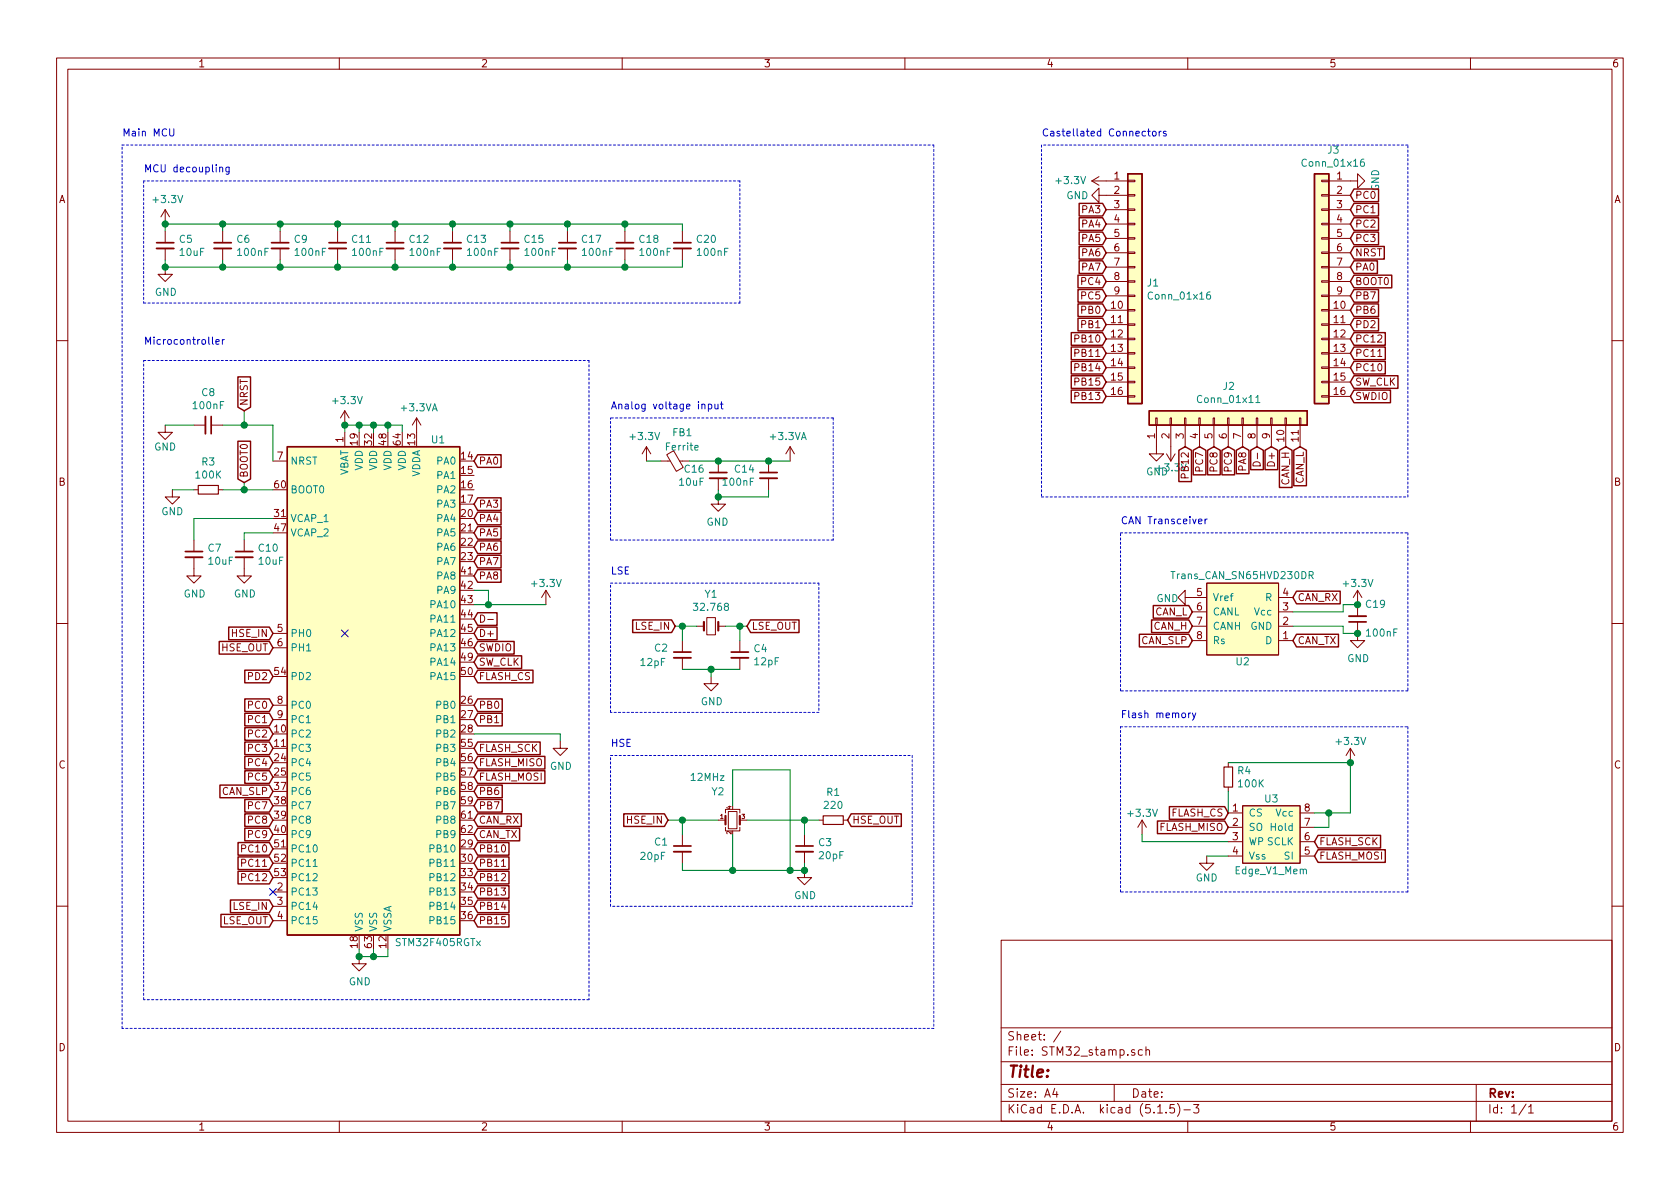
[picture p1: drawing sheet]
EESchema Schematic File Version 4
EELAYER 30 0
EELAYER END
$Descr A4 11693 8268
encoding utf-8
Sheet 1 1
Title ""
Date ""
Rev ""
Comp ""
Comment1 ""
Comment2 ""
Comment3 ""
Comment4 ""
$EndDescr
$Comp
L MCU_ST_STM32F4:STM32F405RGTx U1
U 1 1
P 2600 4800
F 0 "U1" H 3050 6550 50  0000 C CNN
F 1 "STM32F405RGTx" H 3050 3050 50  0000 C CNN
F 2 "Package_QFP:LQFP-64_10x10mm_P0.5mm" H 2000 3100 50  0001 R CNN
F 3 "http://www.st.com/st-web-ui/static/active/en/resource/technical/document/datasheet/DM00037051.pdf" H 2600 4800 50  0001 C CNN
	1    2600 4800
	1    0    0    -1  
$EndComp
$Comp
L power:GND #PWR0101
U 1 1
P 5600 6050
F 0 "#PWR0101" H 5600 5800 50  0001 C CNN
F 1 "GND" H 5605 5877 50  0000 C CNN
F 2 "" H 5600 6050 50  0001 C CNN
F 3 "" H 5600 6050 50  0001 C CNN
	1    5600 6050
	1    0    0    -1  
$EndComp
$Comp
L power:GND #PWR0102
U 1 1
P 1350 3950
F 0 "#PWR0102" H 1350 3700 50  0001 C CNN
F 1 "GND" H 1355 3777 50  0000 C CNN
F 2 "" H 1350 3950 50  0001 C CNN
F 3 "" H 1350 3950 50  0001 C CNN
	1    1350 3950
	1    0    0    -1  
$EndComp
$Comp
L power:GND #PWR0103
U 1 1
P 1700 3950
F 0 "#PWR0103" H 1700 3700 50  0001 C CNN
F 1 "GND" H 1705 3777 50  0000 C CNN
F 2 "" H 1700 3950 50  0001 C CNN
F 3 "" H 1700 3950 50  0001 C CNN
	1    1700 3950
	1    0    0    -1  
$EndComp
Text GLabel 1900 4500 0    50   Input ~ 0
HSE_OUT
Text GLabel 1900 4400 0    50   Input ~ 0
HSE_IN
Text GLabel 5900 5700 2    50   Input ~ 0
HSE_OUT
Text GLabel 4650 5700 0    50   Input ~ 0
HSE_IN
$Comp
L power:+3.3V #PWR0104
U 1 1
P 2400 2950
F 0 "#PWR0104" H 2400 2800 50  0001 C CNN
F 1 "+3.3V" H 2415 3123 50  0000 C CNN
F 2 "" H 2400 2950 50  0001 C CNN
F 3 "" H 2400 2950 50  0001 C CNN
	1    2400 2950
	1    0    0    -1  
$EndComp
Wire Wire Line
	2400 3000 2400 2950
Wire Wire Line
	2800 3000 2800 2950
Wire Wire Line
	2800 2950 2700 2950
Connection ~ 2400 2950
Wire Wire Line
	2700 3000 2700 2950
Connection ~ 2700 2950
Wire Wire Line
	2700 2950 2600 2950
Wire Wire Line
	2600 3000 2600 2950
Connection ~ 2600 2950
Wire Wire Line
	2600 2950 2500 2950
Wire Wire Line
	2500 3000 2500 2950
Connection ~ 2500 2950
Wire Wire Line
	2500 2950 2400 2950
$Comp
L power:GND #PWR0105
U 1 1
P 2500 6650
F 0 "#PWR0105" H 2500 6400 50  0001 C CNN
F 1 "GND" H 2505 6477 50  0000 C CNN
F 2 "" H 2500 6650 50  0001 C CNN
F 3 "" H 2500 6650 50  0001 C CNN
	1    2500 6650
	1    0    0    -1  
$EndComp
Wire Wire Line
	2700 6600 2700 6650
Wire Wire Line
	2700 6650 2600 6650
Wire Wire Line
	2500 6600 2500 6650
Connection ~ 2500 6650
Wire Wire Line
	2600 6600 2600 6650
Connection ~ 2600 6650
Wire Wire Line
	2600 6650 2500 6650
$Comp
L Device:C_Small C6
U 1 1
P 1550 1700
F 0 "C6" H 1642 1746 50  0000 L CNN
F 1 "100nF" H 1642 1655 50  0000 L CNN
F 2 "Capacitor_SMD:C_0603_1608Metric" H 1550 1700 50  0001 C CNN
F 3 "~" H 1550 1700 50  0001 C CNN
	1    1550 1700
	1    0    0    -1  
$EndComp
$Comp
L Device:C_Small C9
U 1 1
P 1950 1700
F 0 "C9" H 2042 1746 50  0000 L CNN
F 1 "100nF" H 2042 1655 50  0000 L CNN
F 2 "Capacitor_SMD:C_0603_1608Metric" H 1950 1700 50  0001 C CNN
F 3 "~" H 1950 1700 50  0001 C CNN
	1    1950 1700
	1    0    0    -1  
$EndComp
$Comp
L Device:C_Small C11
U 1 1
P 2350 1700
F 0 "C11" H 2442 1746 50  0000 L CNN
F 1 "100nF" H 2442 1655 50  0000 L CNN
F 2 "Capacitor_SMD:C_0603_1608Metric" H 2350 1700 50  0001 C CNN
F 3 "~" H 2350 1700 50  0001 C CNN
	1    2350 1700
	1    0    0    -1  
$EndComp
$Comp
L Device:C_Small C12
U 1 1
P 2750 1700
F 0 "C12" H 2842 1746 50  0000 L CNN
F 1 "100nF" H 2842 1655 50  0000 L CNN
F 2 "Capacitor_SMD:C_0603_1608Metric" H 2750 1700 50  0001 C CNN
F 3 "~" H 2750 1700 50  0001 C CNN
	1    2750 1700
	1    0    0    -1  
$EndComp
$Comp
L Device:C_Small C13
U 1 1
P 3150 1700
F 0 "C13" H 3242 1746 50  0000 L CNN
F 1 "100nF" H 3242 1655 50  0000 L CNN
F 2 "Capacitor_SMD:C_0603_1608Metric" H 3150 1700 50  0001 C CNN
F 3 "~" H 3150 1700 50  0001 C CNN
	1    3150 1700
	1    0    0    -1  
$EndComp
$Comp
L Device:C_Small C15
U 1 1
P 3550 1700
F 0 "C15" H 3642 1746 50  0000 L CNN
F 1 "100nF" H 3642 1655 50  0000 L CNN
F 2 "Capacitor_SMD:C_0603_1608Metric" H 3550 1700 50  0001 C CNN
F 3 "~" H 3550 1700 50  0001 C CNN
	1    3550 1700
	1    0    0    -1  
$EndComp
$Comp
L Device:C_Small C17
U 1 1
P 3950 1700
F 0 "C17" H 4042 1746 50  0000 L CNN
F 1 "100nF" H 4042 1655 50  0000 L CNN
F 2 "Capacitor_SMD:C_0603_1608Metric" H 3950 1700 50  0001 C CNN
F 3 "~" H 3950 1700 50  0001 C CNN
	1    3950 1700
	1    0    0    -1  
$EndComp
$Comp
L Device:C_Small C18
U 1 1
P 4350 1700
F 0 "C18" H 4442 1746 50  0000 L CNN
F 1 "100nF" H 4442 1655 50  0000 L CNN
F 2 "Capacitor_SMD:C_0603_1608Metric" H 4350 1700 50  0001 C CNN
F 3 "~" H 4350 1700 50  0001 C CNN
	1    4350 1700
	1    0    0    -1  
$EndComp
$Comp
L Device:C_Small C5
U 1 1
P 1150 1700
F 0 "C5" H 1242 1746 50  0000 L CNN
F 1 "10uF" H 1242 1655 50  0000 L CNN
F 2 "Capacitor_SMD:C_0805_2012Metric" H 1150 1700 50  0001 C CNN
F 3 "~" H 1150 1700 50  0001 C CNN
	1    1150 1700
	1    0    0    -1  
$EndComp
Wire Wire Line
	1150 1600 1150 1550
Wire Wire Line
	1150 1550 1550 1550
Wire Wire Line
	4350 1550 4350 1600
Wire Wire Line
	4350 1800 4350 1850
Wire Wire Line
	4350 1850 3950 1850
Wire Wire Line
	1150 1850 1150 1800
Wire Wire Line
	1550 1800 1550 1850
Connection ~ 1550 1850
Wire Wire Line
	1550 1850 1150 1850
Wire Wire Line
	1550 1600 1550 1550
Connection ~ 1550 1550
Wire Wire Line
	1550 1550 1950 1550
Wire Wire Line
	1950 1600 1950 1550
Connection ~ 1950 1550
Wire Wire Line
	1950 1550 2350 1550
Wire Wire Line
	1950 1800 1950 1850
Connection ~ 1950 1850
Wire Wire Line
	1950 1850 1550 1850
Wire Wire Line
	2350 1800 2350 1850
Connection ~ 2350 1850
Wire Wire Line
	2350 1850 1950 1850
Wire Wire Line
	2350 1600 2350 1550
Connection ~ 2350 1550
Wire Wire Line
	2350 1550 2750 1550
Wire Wire Line
	2750 1800 2750 1850
Connection ~ 2750 1850
Wire Wire Line
	2750 1850 2350 1850
Wire Wire Line
	2750 1600 2750 1550
Connection ~ 2750 1550
Wire Wire Line
	2750 1550 3150 1550
Wire Wire Line
	3150 1600 3150 1550
Connection ~ 3150 1550
Wire Wire Line
	3150 1550 3550 1550
Wire Wire Line
	3150 1800 3150 1850
Connection ~ 3150 1850
Wire Wire Line
	3150 1850 2750 1850
Wire Wire Line
	3550 1800 3550 1850
Connection ~ 3550 1850
Wire Wire Line
	3550 1850 3150 1850
Wire Wire Line
	3550 1600 3550 1550
Connection ~ 3550 1550
Wire Wire Line
	3550 1550 3950 1550
Wire Wire Line
	3950 1600 3950 1550
Connection ~ 3950 1550
Wire Wire Line
	3950 1550 4350 1550
Wire Wire Line
	3950 1800 3950 1850
Connection ~ 3950 1850
Wire Wire Line
	3950 1850 3550 1850
$Comp
L power:+3.3V #PWR0106
U 1 1
P 1150 1550
F 0 "#PWR0106" H 1150 1400 50  0001 C CNN
F 1 "+3.3V" H 1165 1723 50  0000 C CNN
F 2 "" H 1150 1550 50  0001 C CNN
F 3 "" H 1150 1550 50  0001 C CNN
	1    1150 1550
	1    0    0    -1  
$EndComp
Connection ~ 1150 1550
$Comp
L power:GND #PWR0107
U 1 1
P 1150 1850
F 0 "#PWR0107" H 1150 1600 50  0001 C CNN
F 1 "GND" H 1155 1677 50  0000 C CNN
F 2 "" H 1150 1850 50  0001 C CNN
F 3 "" H 1150 1850 50  0001 C CNN
	1    1150 1850
	1    0    0    -1  
$EndComp
Connection ~ 1150 1850
Wire Wire Line
	1900 3700 1700 3700
Wire Wire Line
	1700 3700 1700 3750
Text GLabel 1700 2850 1    50   Input ~ 0
NRST
Text GLabel 1700 3350 1    50   Input ~ 0
BOOT0
Text GLabel 3300 5200 2    50   Input ~ 0
FLASH_SCK
$Comp
L power:GND #PWR0108
U 1 1
P 3900 5150
F 0 "#PWR0108" H 3900 4900 50  0001 C CNN
F 1 "GND" H 3905 4977 50  0000 C CNN
F 2 "" H 3900 5150 50  0001 C CNN
F 3 "" H 3900 5150 50  0001 C CNN
	1    3900 5150
	1    0    0    -1  
$EndComp
Text GLabel 3300 5300 2    50   Input ~ 0
FLASH_MISO
Text GLabel 3300 5400 2    50   Input ~ 0
FLASH_MOSI
Wire Wire Line
	3300 5100 3900 5100
Wire Wire Line
	3900 5100 3900 5150
$Comp
L Device:C_Small C7
U 1 1
P 1350 3850
F 0 "C7" H 1442 3896 50  0000 L CNN
F 1 "10uF" H 1442 3805 50  0000 L CNN
F 2 "Capacitor_SMD:C_0805_2012Metric" H 1350 3850 50  0001 C CNN
F 3 "~" H 1350 3850 50  0001 C CNN
	1    1350 3850
	1    0    0    -1  
$EndComp
$Comp
L Device:C_Small C10
U 1 1
P 1700 3850
F 0 "C10" H 1792 3896 50  0000 L CNN
F 1 "10uF" H 1792 3805 50  0000 L CNN
F 2 "Capacitor_SMD:C_0805_2012Metric" H 1700 3850 50  0001 C CNN
F 3 "~" H 1700 3850 50  0001 C CNN
	1    1700 3850
	1    0    0    -1  
$EndComp
$Comp
L Device:C_Small C16
U 1 1
P 5000 3300
F 0 "C16" H 5092 3346 50  0000 L CNN
F 1 "10uF" H 5092 3255 50  0000 L CNN
F 2 "Capacitor_SMD:C_0805_2012Metric" H 5000 3300 50  0001 C CNN
F 3 "~" H 5000 3300 50  0001 C CNN
	1    5000 3300
	-1   0    0    -1  
$EndComp
$Comp
L Device:Ferrite_Bead_Small FB1
U 1 1
P 4700 3200
F 0 "FB1" V 4500 3150 50  0000 C CNN
F 1 "Ferrite" V 4600 3150 50  0000 C CNN
F 2 "Inductor_SMD:L_0805_2012Metric" V 4630 3200 50  0001 C CNN
F 3 "~" H 4700 3200 50  0001 C CNN
	1    4700 3200
	0    -1   1    0   
$EndComp
Connection ~ 5000 3200
Wire Wire Line
	5000 3200 4800 3200
Wire Wire Line
	5350 3400 5350 3450
Wire Wire Line
	5350 3450 5000 3450
Wire Wire Line
	5000 3450 5000 3400
$Comp
L power:GND #PWR0109
U 1 1
P 5000 3450
F 0 "#PWR0109" H 5000 3200 50  0001 C CNN
F 1 "GND" H 5005 3277 50  0000 C CNN
F 2 "" H 5000 3450 50  0001 C CNN
F 3 "" H 5000 3450 50  0001 C CNN
	1    5000 3450
	-1   0    0    -1  
$EndComp
Connection ~ 5000 3450
Wire Wire Line
	4600 3200 4500 3200
$Comp
L power:GND #PWR0111
U 1 1
P 1150 2950
F 0 "#PWR0111" H 1150 2700 50  0001 C CNN
F 1 "GND" H 1150 2800 50  0000 C CNN
F 2 "" H 1150 2950 50  0001 C CNN
F 3 "" H 1150 2950 50  0001 C CNN
	1    1150 2950
	1    0    0    -1  
$EndComp
Wire Wire Line
	1900 2950 1700 2950
Wire Wire Line
	1700 2950 1700 2850
Wire Wire Line
	1700 2950 1550 2950
Connection ~ 1700 2950
Wire Wire Line
	1350 2950 1150 2950
Wire Wire Line
	1900 3600 1350 3600
Wire Wire Line
	1350 3600 1350 3750
Wire Wire Line
	1900 2950 1900 3200
Wire Wire Line
	1900 3400 1700 3400
$Comp
L Device:R_Small R3
U 1 1
P 1450 3400
F 0 "R3" V 1254 3400 50  0000 C CNN
F 1 "100K" V 1345 3400 50  0000 C CNN
F 2 "Resistor_SMD:R_0603_1608Metric" H 1450 3400 50  0001 C CNN
F 3 "~" H 1450 3400 50  0001 C CNN
	1    1450 3400
	0    1    1    0   
$EndComp
Wire Wire Line
	1700 3350 1700 3400
Wire Wire Line
	1550 3400 1700 3400
Connection ~ 1700 3400
$Comp
L power:GND #PWR0112
U 1 1
P 1200 3400
F 0 "#PWR0112" H 1200 3150 50  0001 C CNN
F 1 "GND" H 1200 3250 50  0000 C CNN
F 2 "" H 1200 3400 50  0001 C CNN
F 3 "" H 1200 3400 50  0001 C CNN
	1    1200 3400
	1    0    0    -1  
$EndComp
Wire Wire Line
	1350 3400 1200 3400
$Comp
L Device:C_Small C1
U 1 1
P 4750 5900
F 0 "C1" H 4550 5950 50  0000 L CNN
F 1 "20pF" H 4450 5850 50  0000 L CNN
F 2 "Capacitor_SMD:C_0603_1608Metric" H 4750 5900 50  0001 C CNN
F 3 "~" H 4750 5900 50  0001 C CNN
	1    4750 5900
	1    0    0    -1  
$EndComp
$Comp
L Device:C_Small C3
U 1 1
P 5600 5900
F 0 "C3" H 5692 5946 50  0000 L CNN
F 1 "20pF" H 5692 5855 50  0000 L CNN
F 2 "Capacitor_SMD:C_0603_1608Metric" H 5600 5900 50  0001 C CNN
F 3 "~" H 5600 5900 50  0001 C CNN
	1    5600 5900
	1    0    0    -1  
$EndComp
Wire Wire Line
	5100 6050 5500 6050
Wire Wire Line
	5500 6050 5500 5350
Wire Wire Line
	5500 5350 5100 5350
Connection ~ 5100 6050
Wire Wire Line
	5100 6050 4750 6050
Wire Wire Line
	4750 6050 4750 6000
Wire Wire Line
	4750 5800 4750 5700
Wire Wire Line
	4750 5700 4650 5700
Connection ~ 4750 5700
Wire Wire Line
	5500 6050 5600 6050
Wire Wire Line
	5600 6050 5600 6000
Connection ~ 5500 6050
Wire Wire Line
	5600 5800 5600 5700
Wire Wire Line
	5700 5700 5600 5700
Connection ~ 5600 5700
$Comp
L power:GND #PWR0113
U 1 1
P 4950 4700
F 0 "#PWR0113" H 4950 4450 50  0001 C CNN
F 1 "GND" H 4955 4527 50  0000 C CNN
F 2 "" H 4950 4700 50  0001 C CNN
F 3 "" H 4950 4700 50  0001 C CNN
	1    4950 4700
	1    0    0    -1  
$EndComp
$Comp
L Device:C_Small C2
U 1 1
P 4750 4550
F 0 "C2" H 4550 4600 50  0000 L CNN
F 1 "12pF" H 4450 4500 50  0000 L CNN
F 2 "Capacitor_SMD:C_0603_1608Metric" H 4750 4550 50  0001 C CNN
F 3 "~" H 4750 4550 50  0001 C CNN
	1    4750 4550
	1    0    0    -1  
$EndComp
$Comp
L Device:C_Small C4
U 1 1
P 5150 4550
F 0 "C4" H 5242 4596 50  0000 L CNN
F 1 "12pF" H 5242 4505 50  0000 L CNN
F 2 "Capacitor_SMD:C_0603_1608Metric" H 5150 4550 50  0001 C CNN
F 3 "~" H 5150 4550 50  0001 C CNN
	1    5150 4550
	1    0    0    -1  
$EndComp
Text GLabel 1900 6300 0    50   Input ~ 0
LSE_IN
Text GLabel 1900 6400 0    50   Input ~ 0
LSE_OUT
Text GLabel 4700 4350 0    50   Input ~ 0
LSE_IN
Text GLabel 3300 4500 2    50   Input ~ 0
SWDIO
Text GLabel 3300 5700 2    50   Input ~ 0
CAN_RX
Text GLabel 3300 5800 2    50   Input ~ 0
CAN_TX
Text GLabel 3300 4700 2    50   Input ~ 0
FLASH_CS
Text GLabel 8300 4350 0    50   Input ~ 0
CAN_H
Text GLabel 8300 4250 0    50   Input ~ 0
CAN_L
Text GLabel 9000 4450 2    50   Input ~ 0
CAN_TX
Text GLabel 9000 4150 2    50   Input ~ 0
CAN_RX
Text GLabel 8300 4450 0    50   Input ~ 0
CAN_SLP
$Comp
L power:+3.3V #PWR0117
U 1 1
P 9450 4200
F 0 "#PWR0117" H 9450 4050 50  0001 C CNN
F 1 "+3.3V" H 9450 4350 50  0000 C CNN
F 2 "" H 9450 4200 50  0001 C CNN
F 3 "" H 9450 4200 50  0001 C CNN
	1    9450 4200
	1    0    0    -1  
$EndComp
$Comp
L Device:C_Small C19
U 1 1
P 9450 4300
F 0 "C19" H 9400 4200 50  0000 R CNN
F 1 "100nF" H 9400 4400 50  0000 R CNN
F 2 "Capacitor_SMD:C_0603_1608Metric" H 9450 4300 50  0001 C CNN
F 3 "~" H 9450 4300 50  0001 C CNN
	1    9450 4300
	-1   0    0    1   
$EndComp
$Comp
L power:GND #PWR0118
U 1 1
P 9450 4400
F 0 "#PWR0118" H 9450 4150 50  0001 C CNN
F 1 "GND" H 9455 4227 50  0000 C CNN
F 2 "" H 9450 4400 50  0001 C CNN
F 3 "" H 9450 4400 50  0001 C CNN
	1    9450 4400
	1    0    0    -1  
$EndComp
Wire Wire Line
	9000 4250 9350 4250
Wire Wire Line
	9350 4250 9350 4200
Wire Wire Line
	9350 4200 9450 4200
Connection ~ 9450 4200
Wire Wire Line
	9350 4350 9350 4400
Wire Wire Line
	9350 4400 9450 4400
Connection ~ 9450 4400
Wire Wire Line
	9000 4350 9350 4350
Text GLabel 3300 3200 2    50   Input ~ 0
PA0
Text GLabel 3300 3500 2    50   Input ~ 0
PA3
Text GLabel 3300 3700 2    50   Input ~ 0
PA5
Text GLabel 3300 5600 2    50   Input ~ 0
PB7
Text GLabel 3300 5900 2    50   Input ~ 0
PB10
Text GLabel 3300 6000 2    50   Input ~ 0
PB11
Text GLabel 3300 6300 2    50   Input ~ 0
PB14
Text GLabel 3300 6400 2    50   Input ~ 0
PB15
$Comp
L Device:R_Small R4
U 1 1
P 8550 5400
F 0 "R4" H 8609 5446 50  0000 L CNN
F 1 "100K" H 8609 5355 50  0000 L CNN
F 2 "Resistor_SMD:R_0603_1608Metric" H 8550 5400 50  0001 C CNN
F 3 "~" H 8550 5400 50  0001 C CNN
	1    8550 5400
	1    0    0    -1  
$EndComp
Text GLabel 1900 4700 0    50   Input ~ 0
PD2
Text GLabel 1900 5000 0    50   Input ~ 0
PC1
Text GLabel 1900 5100 0    50   Input ~ 0
PC2
Text GLabel 1900 5200 0    50   Input ~ 0
PC3
Text GLabel 1900 5300 0    50   Input ~ 0
PC4
Text GLabel 1900 5400 0    50   Input ~ 0
PC5
Text GLabel 1900 5600 0    50   Input ~ 0
PC7
Text GLabel 1900 5700 0    50   Input ~ 0
PC8
Text GLabel 1900 5800 0    50   Input ~ 0
PC9
Text GLabel 1900 5900 0    50   Input ~ 0
PC10
Text GLabel 1900 6000 0    50   Input ~ 0
PC11
Text GLabel 1900 6100 0    50   Input ~ 0
PC12
Text GLabel 9400 1450 2    50   Input ~ 0
PC1
Text GLabel 9400 1550 2    50   Input ~ 0
PC2
Text GLabel 9400 1650 2    50   Input ~ 0
PC3
Text GLabel 9400 1750 2    50   Input ~ 0
NRST
$Comp
L Device:C_Small C8
U 1 1
P 1450 2950
F 0 "C8" V 1221 2950 50  0000 C CNN
F 1 "100nF" V 1312 2950 50  0000 C CNN
F 2 "Capacitor_SMD:C_0603_1608Metric" H 1450 2950 50  0001 C CNN
F 3 "~" H 1450 2950 50  0001 C CNN
	1    1450 2950
	0    1    1    0   
$EndComp
Wire Wire Line
	5500 3200 5350 3200
$Comp
L Device:C_Small C14
U 1 1
P 5350 3300
F 0 "C14" H 5442 3346 50  0000 L CNN
F 1 "100nF" H 5442 3255 50  0000 L CNN
F 2 "Capacitor_SMD:C_0603_1608Metric" H 5350 3300 50  0001 C CNN
F 3 "~" H 5350 3300 50  0001 C CNN
	1    5350 3300
	-1   0    0    -1  
$EndComp
Connection ~ 5350 3200
Wire Wire Line
	5350 3200 5000 3200
$Comp
L Device:R_Small R1
U 1 1
P 5800 5700
F 0 "R1" V 5604 5700 50  0000 C CNN
F 1 "220" V 5695 5700 50  0000 C CNN
F 2 "Resistor_SMD:R_0603_1608Metric" H 5800 5700 50  0001 C CNN
F 3 "~" H 5800 5700 50  0001 C CNN
	1    5800 5700
	0    1    1    0   
$EndComp
Text GLabel 8950 3100 3    50   Input ~ 0
CAN_H
Text GLabel 9050 3100 3    50   Input ~ 0
CAN_L
Text GLabel 3300 4300 2    50   Input ~ 0
D-
Text GLabel 3300 4400 2    50   Input ~ 0
D+
Text GLabel 8750 3100 3    50   Input ~ 0
D-
Text GLabel 8850 3100 3    50   Input ~ 0
D+
NoConn ~ 2400 4400
$Comp
L power:+3.3V #PWR0129
U 1 1
P 3800 4200
F 0 "#PWR0129" H 3800 4050 50  0001 C CNN
F 1 "+3.3V" H 3800 4350 50  0000 C CNN
F 2 "" H 3800 4200 50  0001 C CNN
F 3 "" H 3800 4200 50  0001 C CNN
	1    3800 4200
	1    0    0    -1  
$EndComp
Wire Wire Line
	3300 4100 3400 4100
Wire Wire Line
	3400 4100 3400 4200
Wire Wire Line
	3400 4200 3800 4200
Wire Wire Line
	3300 4200 3400 4200
Connection ~ 3400 4200
Text GLabel 3300 4600 2    50   Input ~ 0
SW_CLK
Text GLabel 3300 6100 2    50   Input ~ 0
PB12
Text GLabel 3300 6200 2    50   Input ~ 0
PB13
Text GLabel 3300 5500 2    50   Input ~ 0
PB6
Text GLabel 1900 5500 0    50   Input ~ 0
CAN_SLP
Wire Wire Line
	8550 5300 9400 5300
$Comp
L Device:C_Small C20
U 1 1
P 4750 1700
F 0 "C20" H 4842 1746 50  0000 L CNN
F 1 "100nF" H 4842 1655 50  0000 L CNN
F 2 "Capacitor_SMD:C_0603_1608Metric" H 4750 1700 50  0001 C CNN
F 3 "~" H 4750 1700 50  0001 C CNN
	1    4750 1700
	1    0    0    -1  
$EndComp
Wire Wire Line
	4350 1550 4750 1550
Wire Wire Line
	4750 1550 4750 1600
Connection ~ 4350 1550
Wire Wire Line
	4350 1850 4750 1850
Wire Wire Line
	4750 1850 4750 1800
Connection ~ 4350 1850
$Comp
L Device:Crystal_Small Y1
U 1 1
P 4950 4350
F 0 "Y1" H 4950 4575 50  0000 C CNN
F 1 "32.768" H 4950 4484 50  0000 C CNN
F 2 "EvezorLIB:CRYSTAL_SEIKO_32.768_SC-32S32.768kHz20PPM12.5pF" H 4950 4350 50  0001 C CNN
F 3 "~" H 4950 4350 50  0001 C CNN
	1    4950 4350
	1    0    0    -1  
$EndComp
Wire Wire Line
	4750 4650 4950 4650
Wire Wire Line
	4950 4650 4950 4700
Wire Wire Line
	5150 4650 4950 4650
Connection ~ 4950 4650
Wire Wire Line
	5150 4450 5150 4350
Wire Wire Line
	5150 4350 5200 4350
Wire Wire Line
	5150 4350 5050 4350
Connection ~ 5150 4350
Wire Wire Line
	4850 4350 4750 4350
Wire Wire Line
	4750 4450 4750 4350
Connection ~ 4750 4350
Wire Wire Line
	4750 4350 4700 4350
$Comp
L power:GND #PWR0119
U 1 1
P 7700 1350
F 0 "#PWR0119" H 7700 1100 50  0001 C CNN
F 1 "GND" V 7700 1150 50  0000 C CNN
F 2 "" H 7700 1350 50  0001 C CNN
F 3 "" H 7700 1350 50  0001 C CNN
	1    7700 1350
	0    1    1    0   
$EndComp
$Comp
L power:GND #PWR0120
U 1 1
P 9400 1250
F 0 "#PWR0120" H 9400 1000 50  0001 C CNN
F 1 "GND" H 9405 1077 50  0000 C CNN
F 2 "" H 9400 1250 50  0001 C CNN
F 3 "" H 9400 1250 50  0001 C CNN
	1    9400 1250
	0    -1   -1   0   
$EndComp
$Comp
L power:GND #PWR0121
U 1 1
P 8050 3100
F 0 "#PWR0121" H 8050 2850 50  0001 C CNN
F 1 "GND" H 8055 2927 50  0000 C CNN
F 2 "" H 8050 3100 50  0001 C CNN
F 3 "" H 8050 3100 50  0001 C CNN
	1    8050 3100
	1    0    0    -1  
$EndComp
$Comp
L power:+3.3V #PWR0122
U 1 1
P 8150 3100
F 0 "#PWR0122" H 8150 2950 50  0001 C CNN
F 1 "+3.3V" H 8150 3250 50  0000 C CNN
F 2 "" H 8150 3100 50  0001 C CNN
F 3 "" H 8150 3100 50  0001 C CNN
	1    8150 3100
	-1   0    0    1   
$EndComp
Text GLabel 1900 4900 0    50   Input ~ 0
PC0
Text GLabel 9400 1350 2    50   Input ~ 0
PC0
Text GLabel 3300 3600 2    50   Input ~ 0
PA4
Text GLabel 3300 3800 2    50   Input ~ 0
PA6
Text GLabel 3300 3900 2    50   Input ~ 0
PA7
Text GLabel 3300 4900 2    50   Input ~ 0
PB0
Text GLabel 3300 5000 2    50   Input ~ 0
PB1
NoConn ~ 1900 6200
$Comp
L power:+3.3V #PWR0123
U 1 1
P 7700 1250
F 0 "#PWR0123" H 7700 1100 50  0001 C CNN
F 1 "+3.3V" V 7700 1500 50  0000 C CNN
F 2 "" H 7700 1250 50  0001 C CNN
F 3 "" H 7700 1250 50  0001 C CNN
	1    7700 1250
	0    -1   -1   0   
$EndComp
$Comp
L Evezor_Library:Trans_CAN_SN65HVD230DR U2
U 1 1
P 8650 4300
F 0 "U2" H 8650 4600 50  0000 C CNN
F 1 "Trans_CAN_SN65HVD230DR" H 8650 4000 50  0000 C CNN
F 2 "EvezorLIB:CAN-TRANS-SN65HVD230DR" H 8650 4300 50  0001 C CNN
F 3 "" H 8650 4300 50  0001 C CNN
	1    8650 4300
	-1   0    0    1   
$EndComp
$Comp
L power:GND #PWR0124
U 1 1
P 8300 4150
F 0 "#PWR0124" H 8300 3900 50  0001 C CNN
F 1 "GND" V 8305 3977 50  0000 C CNN
F 2 "" H 8300 4150 50  0001 C CNN
F 3 "" H 8300 4150 50  0001 C CNN
	1    8300 4150
	0    1    1    0   
$EndComp
Wire Wire Line
	9400 5650 9250 5650
Wire Wire Line
	9400 5300 9400 5650
Wire Wire Line
	8550 5650 8550 5500
Wire Wire Line
	8550 5950 8400 5950
$Comp
L power:GND #PWR0116
U 1 1
P 8400 5950
F 0 "#PWR0116" H 8400 5700 50  0001 C CNN
F 1 "GND" H 8400 5800 50  0000 C CNN
F 2 "" H 8400 5950 50  0001 C CNN
F 3 "" H 8400 5950 50  0001 C CNN
	1    8400 5950
	1    0    0    -1  
$EndComp
Wire Wire Line
	7950 5850 7950 5800
Wire Wire Line
	8550 5850 7950 5850
$Comp
L power:+3.3V #PWR0115
U 1 1
P 7950 5800
F 0 "#PWR0115" H 7950 5650 50  0001 C CNN
F 1 "+3.3V" H 7950 5950 50  0000 C CNN
F 2 "" H 7950 5800 50  0001 C CNN
F 3 "" H 7950 5800 50  0001 C CNN
	1    7950 5800
	1    0    0    -1  
$EndComp
Connection ~ 9250 5650
Wire Wire Line
	9250 5750 9250 5650
Wire Wire Line
	9150 5750 9250 5750
Wire Wire Line
	9150 5650 9250 5650
Text GLabel 9150 5850 2    50   Input ~ 0
FLASH_SCK
Text GLabel 8550 5650 0    50   Input ~ 0
FLASH_CS
Text GLabel 8550 5750 0    50   Input ~ 0
FLASH_MISO
Text GLabel 9150 5950 2    50   Input ~ 0
FLASH_MOSI
$Comp
L Evezor_Library:OshBus_V1_Mem U3
U 1 1
P 8850 5800
F 0 "U3" H 8850 6050 50  0000 C CNN
F 1 "Edge_V1_Mem" H 8850 5550 50  0000 C CNN
F 2 "EvezorLIB:CAN-TRANS-SN65HVD230DR" H 8800 5800 50  0001 C CNN
F 3 "" H 8800 5800 50  0001 C CNN
	1    8850 5800
	1    0    0    -1  
$EndComp
$Comp
L power:+3.3VA #PWR0110
U 1 1
P 5500 3200
F 0 "#PWR0110" H 5500 3050 50  0001 C CNN
F 1 "+3.3VA" H 5515 3373 50  0000 C CNN
F 2 "" H 5500 3200 50  0001 C CNN
F 3 "" H 5500 3200 50  0001 C CNN
	1    5500 3200
	-1   0    0    -1  
$EndComp
Wire Notes Line
	9800 3700 9800 4800
Wire Notes Line
	7800 4800 7800 3700
Wire Notes Line
	9800 5050 9800 6200
Wire Notes Line
	7800 6200 7800 5050
Wire Notes Line
	7800 3700 9800 3700
Wire Notes Line
	9800 4800 7800 4800
Wire Notes Line
	7800 5050 9800 5050
Wire Notes Line
	9800 6200 7800 6200
Wire Notes Line
	4250 5250 6350 5250
Wire Notes Line
	6350 5250 6350 6300
Wire Notes Line
	6350 6300 4250 6300
Wire Notes Line
	4250 6300 4250 5250
Wire Notes Line
	5700 4050 5700 4950
Wire Notes Line
	5700 4950 4250 4950
Wire Notes Line
	4250 4950 4250 4050
Wire Notes Line
	4250 4050 5700 4050
Wire Notes Line
	5800 2900 4250 2900
Wire Notes Line
	5800 2900 5800 3750
Wire Notes Line
	5800 3750 4250 3750
Wire Notes Line
	4250 3750 4250 2900
Text Notes 4250 2850 0    50   ~ 0
Analog voltage input\n
Text Notes 4250 4000 0    50   ~ 0
LSE\n
Text Notes 4250 5200 0    50   ~ 0
HSE\n
Wire Notes Line
	1000 2500 4100 2500
Wire Notes Line
	4100 2500 4100 6950
Wire Notes Line
	4100 6950 1000 6950
Wire Notes Line
	1000 6950 1000 2500
Text Notes 1000 2400 0    50   ~ 0
Microcontroller\n
Wire Notes Line
	1000 1250 1000 2100
Wire Notes Line
	1000 2100 5150 2100
Wire Notes Line
	5150 2100 5150 1250
Wire Notes Line
	5150 1250 1000 1250
Text Notes 850  950  0    50   ~ 0
Main MCU\n
Wire Notes Line
	850  1000 6500 1000
Wire Notes Line
	6500 1000 6500 7150
Wire Notes Line
	6500 7150 850  7150
Wire Notes Line
	850  7150 850  1000
Text Notes 1000 1200 0    50   ~ 0
MCU decoupling\n
$Comp
L power:+3.3VA #PWR0125
U 1 1
P 2900 3000
F 0 "#PWR0125" H 2900 2850 50  0001 C CNN
F 1 "+3.3VA" H 2915 3173 50  0000 C CNN
F 2 "" H 2900 3000 50  0001 C CNN
F 3 "" H 2900 3000 50  0001 C CNN
	1    2900 3000
	1    0    0    -1  
$EndComp
$Comp
L power:+3.3V #PWR0126
U 1 1
P 4500 3200
F 0 "#PWR0126" H 4500 3050 50  0001 C CNN
F 1 "+3.3V" H 4515 3373 50  0000 C CNN
F 2 "" H 4500 3200 50  0001 C CNN
F 3 "" H 4500 3200 50  0001 C CNN
	1    4500 3200
	-1   0    0    -1  
$EndComp
$Comp
L Connector_Generic:Conn_01x11 J2
U 1 1
P 8550 2900
F 0 "J2" V 8767 2896 50  0000 C CNN
F 1 "Conn_01x11" V 8676 2896 50  0000 C CNN
F 2 "EvezorLIB:CASTELLATED_11" H 8550 2900 50  0001 C CNN
F 3 "~" H 8550 2900 50  0001 C CNN
	1    8550 2900
	0    -1   -1   0   
$EndComp
Text Notes 7800 5000 0    50   ~ 0
Flash memory\n
Text Notes 7800 3650 0    50   ~ 0
CAN Transceiver\n
Wire Notes Line
	7250 1000 7250 3450
Wire Notes Line
	7250 3450 9800 3450
Wire Notes Line
	9800 3450 9800 1000
Wire Notes Line
	9800 1000 7250 1000
Text Notes 7250 950  0    50   ~ 0
Castellated Connectors\n
$Comp
L power:+3.3V #PWR0114
U 1 1
P 9400 5300
F 0 "#PWR0114" H 9400 5150 50  0001 C CNN
F 1 "+3.3V" H 9400 5450 50  0000 C CNN
F 2 "" H 9400 5300 50  0001 C CNN
F 3 "" H 9400 5300 50  0001 C CNN
	1    9400 5300
	1    0    0    -1  
$EndComp
Connection ~ 9400 5300
Connection ~ 5600 6050
Text GLabel 5200 4350 2    50   Input ~ 0
LSE_OUT
Wire Wire Line
	5100 5800 5100 6050
Wire Wire Line
	5100 5350 5100 5600
Wire Wire Line
	4750 5700 5000 5700
Wire Wire Line
	5200 5700 5600 5700
$Comp
L Device:Crystal_GND24_Small Y2
U 1 1
P 5100 5700
F 0 "Y2" H 4950 5900 50  0000 L CNN
F 1 "12MHz" H 4800 6000 50  0000 L CNN
F 2 "EvezorLIB:Crystal_3.2X2.5X0.8_C9002" H 5100 5700 50  0001 C CNN
F 3 "~" H 5100 5700 50  0001 C CNN
	1    5100 5700
	1    0    0    -1  
$EndComp
Text GLabel 9400 2550 2    50   Input ~ 0
PC10
Text GLabel 9400 2750 2    50   Input ~ 0
SWDIO
Text GLabel 9400 2650 2    50   Input ~ 0
SW_CLK
Text GLabel 9400 2150 2    50   Input ~ 0
PB6
Text GLabel 9400 1950 2    50   Input ~ 0
BOOT0
Text GLabel 9400 2050 2    50   Input ~ 0
PB7
Text GLabel 9400 2350 2    50   Input ~ 0
PC12
Text GLabel 9400 2450 2    50   Input ~ 0
PC11
Text GLabel 9400 2250 2    50   Input ~ 0
PD2
Text GLabel 7700 1750 0    50   Input ~ 0
PA6
Text GLabel 7700 1850 0    50   Input ~ 0
PA7
Text GLabel 7700 1550 0    50   Input ~ 0
PA4
Text GLabel 7700 1650 0    50   Input ~ 0
PA5
Text GLabel 7700 1450 0    50   Input ~ 0
PA3
Text GLabel 7700 2050 0    50   Input ~ 0
PC5
Text GLabel 7700 1950 0    50   Input ~ 0
PC4
Text GLabel 8250 3100 3    50   Input ~ 0
PB12
Text GLabel 7700 2450 0    50   Input ~ 0
PB11
Text GLabel 7700 2550 0    50   Input ~ 0
PB14
Text GLabel 7700 2350 0    50   Input ~ 0
PB10
Text GLabel 7700 2750 0    50   Input ~ 0
PB13
Text GLabel 7700 2650 0    50   Input ~ 0
PB15
Text GLabel 8550 3100 3    50   Input ~ 0
PC9
Text GLabel 8450 3100 3    50   Input ~ 0
PC8
Text GLabel 8350 3100 3    50   Input ~ 0
PC7
Text GLabel 7700 2150 0    50   Input ~ 0
PB0
Text GLabel 7700 2250 0    50   Input ~ 0
PB1
Text GLabel 8650 3100 3    50   Input ~ 0
PA8
Text GLabel 9400 1850 2    50   Input ~ 0
PA0
Text GLabel 3300 4000 2    50   Input ~ 0
PA8
$Comp
L Connector_Generic:Conn_01x16 J1
U 1 1
P 7900 1950
F 0 "J1" H 7980 1942 50  0000 L CNN
F 1 "Conn_01x16" H 7980 1851 50  0000 L CNN
F 2 "EvezorLIB:CASTELLATED_16" H 7900 1950 50  0001 C CNN
F 3 "~" H 7900 1950 50  0001 C CNN
	1    7900 1950
	1    0    0    -1  
$EndComp
$Comp
L Connector_Generic:Conn_01x16 J3
U 1 1
P 9200 1950
F 0 "J3" H 9118 2867 50  0000 C CNN
F 1 "Conn_01x16" H 9118 2776 50  0000 C CNN
F 2 "EvezorLIB:CASTELLATED_16" H 9200 1950 50  0001 C CNN
F 3 "~" H 9200 1950 50  0001 C CNN
	1    9200 1950
	-1   0    0    -1  
$EndComp
$EndSCHEMATC
